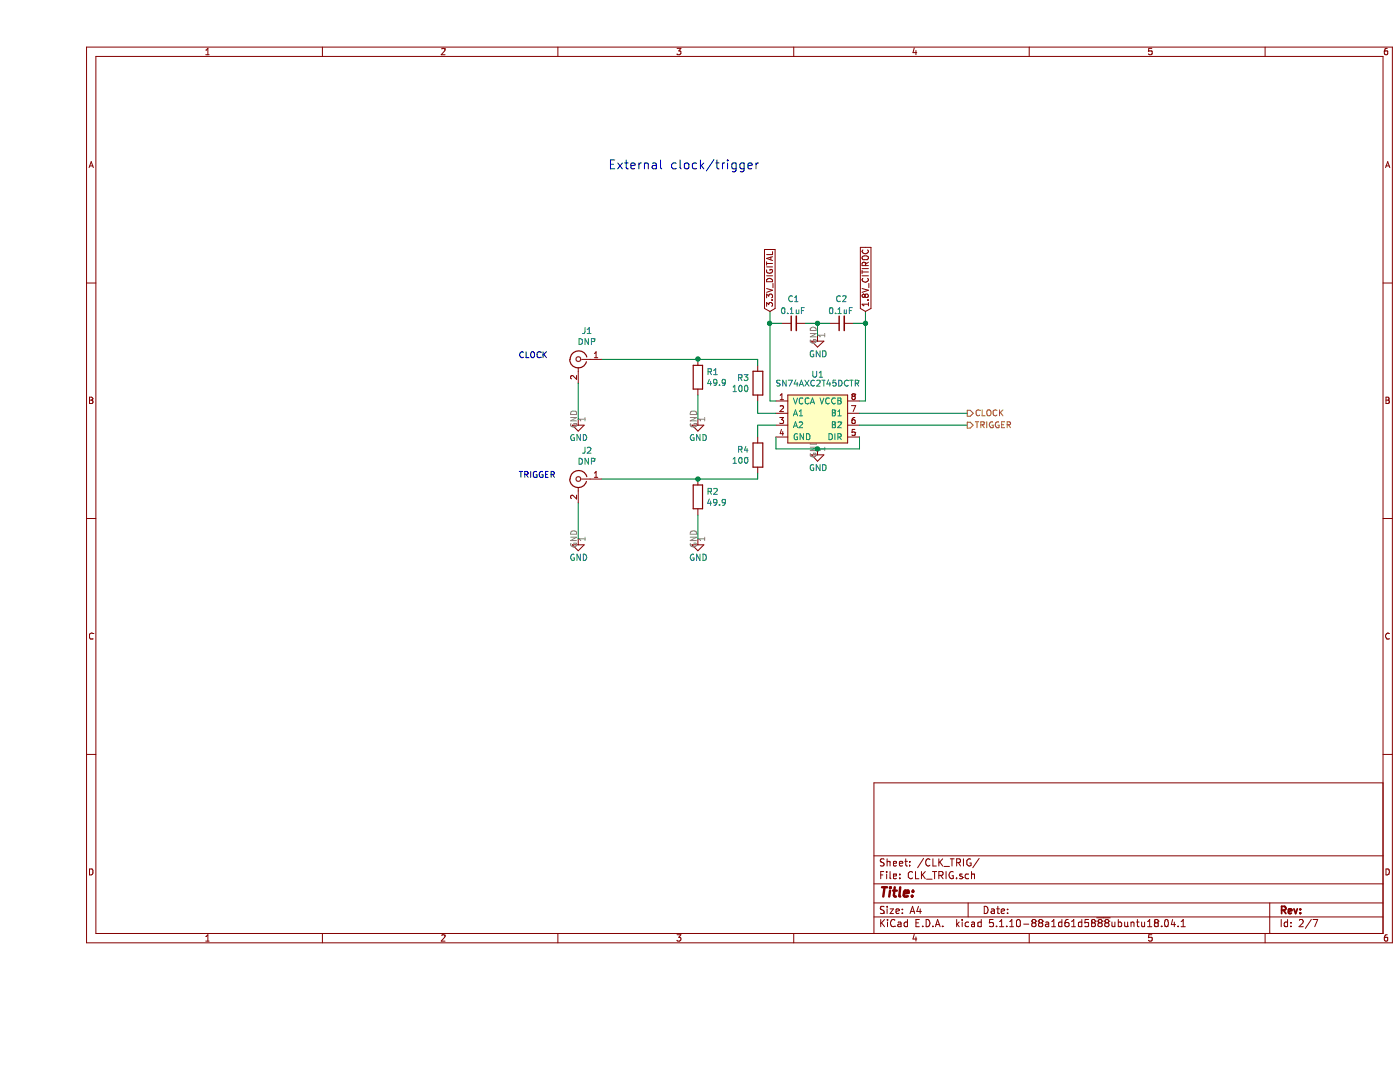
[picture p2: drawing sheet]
EESchema Schematic File Version 4
EELAYER 30 0
EELAYER END
$Descr A4 11693 8268
encoding utf-8
Sheet 2 7
Title ""
Date ""
Rev ""
Comp ""
Comment1 ""
Comment2 ""
Comment3 ""
Comment4 ""
$EndDescr
Wire Wire Line
	6850 3450 7750 3450
Text HLabel 7750 3450 2    50   Output ~ 0
CLOCK
Text Notes 4000 3000 0    50   ~ 0
CLOCK\n
$Comp
L Connector:Conn_Coaxial J2
U 1 1
P 4500 4000
F 0 "J2" H 4428 4238 50  0000 C CNN
F 1 "DNP" H 4428 4147 50  0000 C CNN
F 2 "readout_trenz:lemo-EPB.00.250.NTN" H 4500 4000 50  0001 C CNN
F 3 "https://www.lemo.com/pdf/EPB.00.250.NTN.pdf" H 4500 4000 50  0001 C CNN
F 4 "$20.34" H 4500 4000 50  0001 C CNN "Item Cost"
F 5 "EPB.00.250.NTN" H 4500 4000 50  0001 C CNN "MFN"
F 6 "LEMO" H 4500 4000 50  0001 C CNN "Manufacturer"
F 7 "Digi-Key" H 4500 4000 50  0001 C CNN "Supplier "
F 8 "1124-1424-ND" H 4500 4000 50  0001 C CNN "Supplier P/N"
	1    4500 4000
	-1   0    0    -1  
$EndComp
$Comp
L Device:R R2
U 1 1
P 5500 4150
F 0 "R2" H 5570 4196 50  0000 L CNN
F 1 "49.9" H 5570 4105 50  0000 L CNN
F 2 "Resistor_SMD:R_0402_1005Metric" V 5430 4150 50  0001 C CNN
F 3 "https://www.yageo.com/upload/media/product/productsearch/datasheet/rchip/PYu-AF_51_RoHS_L_6.pdf" H 5500 4150 50  0001 C CNN
F 4 "$0.1" H 5500 4150 50  0001 C CNN "Item Cost"
F 5 "AF0402FR-0749R9L" H 5500 4150 50  0001 C CNN "MFN"
F 6 "Yageo" H 5500 4150 50  0001 C CNN "Manufacturer"
F 7 "Digi-Key" H 5500 4150 50  0001 C CNN "Supplier "
F 8 "13-AF0402FR-0749R9LCT-ND" H 5500 4150 50  0001 C CNN "Supplier P/N"
	1    5500 4150
	1    0    0    -1  
$EndComp
Wire Wire Line
	4500 4200 4500 4500
Wire Wire Line
	4700 4000 5500 4000
Wire Wire Line
	6850 3550 7750 3550
Wire Wire Line
	5500 4300 5500 4500
Text HLabel 7750 3550 2    50   Output ~ 0
TRIGGER
Text Notes 4000 4000 0    50   ~ 0
TRIGGER
$Comp
L power:GND #PWR03
U 1 1
P 4500 4500
F 0 "#PWR03" H 4500 4250 50  0001 C CNN
F 1 "GND" H 4504 4345 50  0000 C CNN
F 2 "" H 4500 4500 50  0001 C CNN
F 3 "" H 4500 4500 50  0001 C CNN
	1    4500 4500
	1    0    0    -1  
$EndComp
$Comp
L power:GND #PWR05
U 1 1
P 5500 4500
F 0 "#PWR05" H 5500 4250 50  0001 C CNN
F 1 "GND" H 5504 4345 50  0000 C CNN
F 2 "" H 5500 4500 50  0001 C CNN
F 3 "" H 5500 4500 50  0001 C CNN
	1    5500 4500
	1    0    0    -1  
$EndComp
Wire Wire Line
	6150 3650 6150 3750
Wire Wire Line
	6150 3750 6500 3750
Wire Wire Line
	6850 3750 6850 3650
$Comp
L power:GND #PWR07
U 1 1
P 6500 3750
F 0 "#PWR07" H 6500 3500 50  0001 C CNN
F 1 "GND" H 6504 3595 50  0000 C CNN
F 2 "" H 6500 3750 50  0001 C CNN
F 3 "" H 6500 3750 50  0001 C CNN
	1    6500 3750
	1    0    0    -1  
$EndComp
Connection ~ 6500 3750
Wire Wire Line
	6500 3750 6850 3750
Text GLabel 6900 2600 1    50   Input ~ 0
1.8V_CITIROC
Text GLabel 6100 2600 1    50   Input ~ 0
3.3V_DIGITAL
$Comp
L power:GND #PWR04
U 1 1
P 5500 3500
F 0 "#PWR04" H 5500 3250 50  0001 C CNN
F 1 "GND" H 5504 3345 50  0000 C CNN
F 2 "" H 5500 3500 50  0001 C CNN
F 3 "" H 5500 3500 50  0001 C CNN
	1    5500 3500
	1    0    0    -1  
$EndComp
$Comp
L power:GND #PWR02
U 1 1
P 4500 3500
F 0 "#PWR02" H 4500 3250 50  0001 C CNN
F 1 "GND" H 4504 3345 50  0000 C CNN
F 2 "" H 4500 3500 50  0001 C CNN
F 3 "" H 4500 3500 50  0001 C CNN
	1    4500 3500
	1    0    0    -1  
$EndComp
Wire Wire Line
	5500 3300 5500 3500
Wire Wire Line
	4700 3000 5500 3000
Wire Wire Line
	4500 3200 4500 3500
$Comp
L Device:R R1
U 1 1
P 5500 3150
F 0 "R1" H 5570 3196 50  0000 L CNN
F 1 "49.9" H 5570 3105 50  0000 L CNN
F 2 "Resistor_SMD:R_0402_1005Metric" V 5430 3150 50  0001 C CNN
F 3 "https://www.yageo.com/upload/media/product/productsearch/datasheet/rchip/PYu-AF_51_RoHS_L_6.pdf" H 5500 3150 50  0001 C CNN
F 4 "$0.1" H 5500 3150 50  0001 C CNN "Item Cost"
F 5 "AF0402FR-0749R9L" H 5500 3150 50  0001 C CNN "MFN"
F 6 "Yageo" H 5500 3150 50  0001 C CNN "Manufacturer"
F 7 "Digi-Key" H 5500 3150 50  0001 C CNN "Supplier "
F 8 "13-AF0402FR-0749R9LCT-ND" H 5500 3150 50  0001 C CNN "Supplier P/N"
	1    5500 3150
	1    0    0    -1  
$EndComp
$Comp
L Connector:Conn_Coaxial J1
U 1 1
P 4500 3000
F 0 "J1" H 4428 3238 50  0000 C CNN
F 1 "DNP" H 4428 3147 50  0000 C CNN
F 2 "readout_trenz:lemo-EPB.00.250.NTN" H 4500 3000 50  0001 C CNN
F 3 "https://www.lemo.com/pdf/EPB.00.250.NTN.pdf" H 4500 3000 50  0001 C CNN
F 4 "$20.34" H 4500 3000 50  0001 C CNN "Item Cost"
F 5 "EPB.00.250.NTN" H 4500 3000 50  0001 C CNN "MFN"
F 6 "LEMO" H 4500 3000 50  0001 C CNN "Manufacturer"
F 7 "Digi-Key" H 4500 3000 50  0001 C CNN "Supplier "
F 8 "1124-1424-ND" H 4500 3000 50  0001 C CNN "Supplier P/N"
	1    4500 3000
	-1   0    0    -1  
$EndComp
Wire Wire Line
	6100 2600 6100 2700
Wire Wire Line
	6900 2600 6900 2700
Wire Wire Line
	5500 3000 6000 3000
Connection ~ 5500 3000
Wire Wire Line
	5500 4000 6000 4000
Connection ~ 5500 4000
$Comp
L Device:R R4
U 1 1
P 6000 3800
F 0 "R4" H 6070 3846 50  0000 L CNN
F 1 "100" H 6070 3755 50  0000 L CNN
F 2 "Resistor_SMD:R_0603_1608Metric_Pad1.05x0.95mm_HandSolder" V 5930 3800 50  0001 C CNN
F 3 "https://www.bourns.com/docs/product-datasheets/crxxxxa.pdf" H 6000 3800 50  0001 C CNN
F 4 "$0.01" H 6000 3800 50  0001 C CNN "Item Cost"
F 5 "CR0603AFX-1000ELF" H 6000 3800 50  0001 C CNN "MFN"
F 6 "Bourns Inc." H 6000 3800 50  0001 C CNN "Manufacturer"
F 7 "Digi-Key" H 6000 3800 50  0001 C CNN "Supplier "
F 8 "118-CR0603AFX-1000ELFCT-ND" H 6000 3800 50  0001 C CNN "Supplier P/N"
	1    6000 3800
	-1   0    0    -1  
$EndComp
$Comp
L Device:R R3
U 1 1
P 6000 3200
F 0 "R3" H 6070 3246 50  0000 L CNN
F 1 "100" H 6070 3155 50  0000 L CNN
F 2 "Resistor_SMD:R_0603_1608Metric_Pad1.05x0.95mm_HandSolder" V 5930 3200 50  0001 C CNN
F 3 "https://www.bourns.com/docs/product-datasheets/crxxxxa.pdf" H 6000 3200 50  0001 C CNN
F 4 "$0.01" H 6000 3200 50  0001 C CNN "Item Cost"
F 5 "CR0603AFX-1000ELF" H 6000 3200 50  0001 C CNN "MFN"
F 6 "Bourns Inc." H 6000 3200 50  0001 C CNN "Manufacturer"
F 7 "Digi-Key" H 6000 3200 50  0001 C CNN "Supplier "
F 8 "118-CR0603AFX-1000ELFCT-ND" H 6000 3200 50  0001 C CNN "Supplier P/N"
	1    6000 3200
	-1   0    0    -1  
$EndComp
Wire Wire Line
	6000 4000 6000 3950
Wire Wire Line
	6000 3000 6000 3050
$Comp
L Device:C_Small C?
U 1 1
P 6700 2700
AR Path="/62251D77/621A528F" Ref="C?"  Part="1" 
AR Path="/60BB4C00/621A528F" Ref="C?"  Part="1" 
AR Path="/60BB4A14/621A528F" Ref="C?"  Part="1" 
AR Path="/60C74A7C/621A528F" Ref="C2"  Part="1" 
F 0 "C2" V 6900 2650 50  0000 L CNN
F 1 "0.1uF" V 6800 2600 50  0000 L CNN
F 2 "Capacitor_SMD:C_0603_1608Metric_Pad1.05x0.95mm_HandSolder" H 6700 2700 50  0001 C CNN
F 3 "https://www.we-online.de/katalog/datasheet/885012206046.pdf" H 6700 2700 50  0001 C CNN
F 4 "$0.1" H 6700 2700 50  0001 C CNN "Item Cost"
F 5 "885012206046" H 6700 2700 50  0001 C CNN "MFN"
F 6 "Würth Elektronik" H 6700 2700 50  0001 C CNN "Manufacturer"
F 7 "Digi-Key" H 6700 2700 50  0001 C CNN "Supplier "
F 8 "732-7965-1-ND" H 6700 2700 50  0001 C CNN "Supplier P/N"
	1    6700 2700
	0    -1   -1   0   
$EndComp
$Comp
L power:GND #PWR?
U 1 1
P 6500 2800
AR Path="/62251D77/621A5295" Ref="#PWR?"  Part="1" 
AR Path="/60BB4C00/621A5295" Ref="#PWR?"  Part="1" 
AR Path="/60BB4A14/621A5295" Ref="#PWR?"  Part="1" 
AR Path="/60C74A7C/621A5295" Ref="#PWR06"  Part="1" 
F 0 "#PWR06" H 6500 2550 50  0001 C CNN
F 1 "GND" H 6504 2645 50  0000 C CNN
F 2 "" H 6500 2800 50  0001 C CNN
F 3 "" H 6500 2800 50  0001 C CNN
	1    6500 2800
	1    0    0    -1  
$EndComp
Wire Wire Line
	6800 2700 6900 2700
Connection ~ 6900 2700
$Comp
L Device:C_Small C?
U 1 1
P 6300 2700
AR Path="/62251D77/621AC36A" Ref="C?"  Part="1" 
AR Path="/60BB4C00/621AC36A" Ref="C?"  Part="1" 
AR Path="/60BB4A14/621AC36A" Ref="C?"  Part="1" 
AR Path="/60C74A7C/621AC36A" Ref="C1"  Part="1" 
F 0 "C1" V 6500 2650 50  0000 L CNN
F 1 "0.1uF" V 6400 2600 50  0000 L CNN
F 2 "Capacitor_SMD:C_0603_1608Metric_Pad1.05x0.95mm_HandSolder" H 6300 2700 50  0001 C CNN
F 3 "https://www.we-online.de/katalog/datasheet/885012206046.pdf" H 6300 2700 50  0001 C CNN
F 4 "$0.1" H 6300 2700 50  0001 C CNN "Item Cost"
F 5 "885012206046" H 6300 2700 50  0001 C CNN "MFN"
F 6 "Würth Elektronik" H 6300 2700 50  0001 C CNN "Manufacturer"
F 7 "Digi-Key" H 6300 2700 50  0001 C CNN "Supplier "
F 8 "732-7965-1-ND" H 6300 2700 50  0001 C CNN "Supplier P/N"
	1    6300 2700
	0    -1   -1   0   
$EndComp
Wire Wire Line
	6100 2700 6200 2700
Connection ~ 6100 2700
Wire Wire Line
	6400 2700 6500 2700
Wire Wire Line
	6500 2800 6500 2700
Connection ~ 6500 2700
Wire Wire Line
	6500 2700 6600 2700
$Comp
L readout:SN74AXC2T45DCTR U?
U 1 1
P 6500 3500
AR Path="/60BB4A14/61831869" Ref="U?"  Part="1" 
AR Path="/60BB4C00/61831869" Ref="U?"  Part="1" 
AR Path="/60C74A7C/61831869" Ref="U1"  Part="1" 
F 0 "U1" H 6500 3875 50  0000 C CNN
F 1 "SN74AXC2T45DCTR" H 6500 3800 50  0000 C CNN
F 2 "Package_SO:SSOP-8_2.95x2.8mm_P0.65mm" H 6500 3500 50  0001 C CNN
F 3 "https://www.ti.com/lit/ds/symlink/sn74axc2t45.pdf?ts=1624298260694&ref_url=https%253A%252F%252Fwww.ti.com%252Fstore%252Fti%252Fen%252Fp%252Fproduct%252F%253Fp%253DSN74AXC2T45DCTR" H 6500 3500 50  0001 C CNN
F 4 "$0.66" H 6500 3500 50  0001 C CNN "Item Cost"
F 5 "Texas Instruments" H 6500 3500 50  0001 C CNN "Manufacturer"
F 6 "SN74AXC2T45DCTR" H 6500 3500 50  0001 C CNN "MFN"
F 7 "296-SN74AXC2T45DCCT-ND" H 6500 3500 50  0001 C CNN "Supplier P/N"
F 8 "Digi-Key" H 6500 3500 50  0001 C CNN "Supplier "
	1    6500 3500
	1    0    0    -1  
$EndComp
Wire Wire Line
	6900 2700 6900 3350
Wire Wire Line
	6900 3350 6850 3350
Wire Wire Line
	6100 2700 6100 3350
Wire Wire Line
	6100 3350 6150 3350
Wire Wire Line
	6000 3650 6000 3550
Wire Wire Line
	6000 3550 6150 3550
Wire Wire Line
	6000 3350 6000 3450
Wire Wire Line
	6000 3450 6150 3450
Text Notes 4750 1425 0    75   ~ 0
External clock/trigger
$EndSCHEMATC
